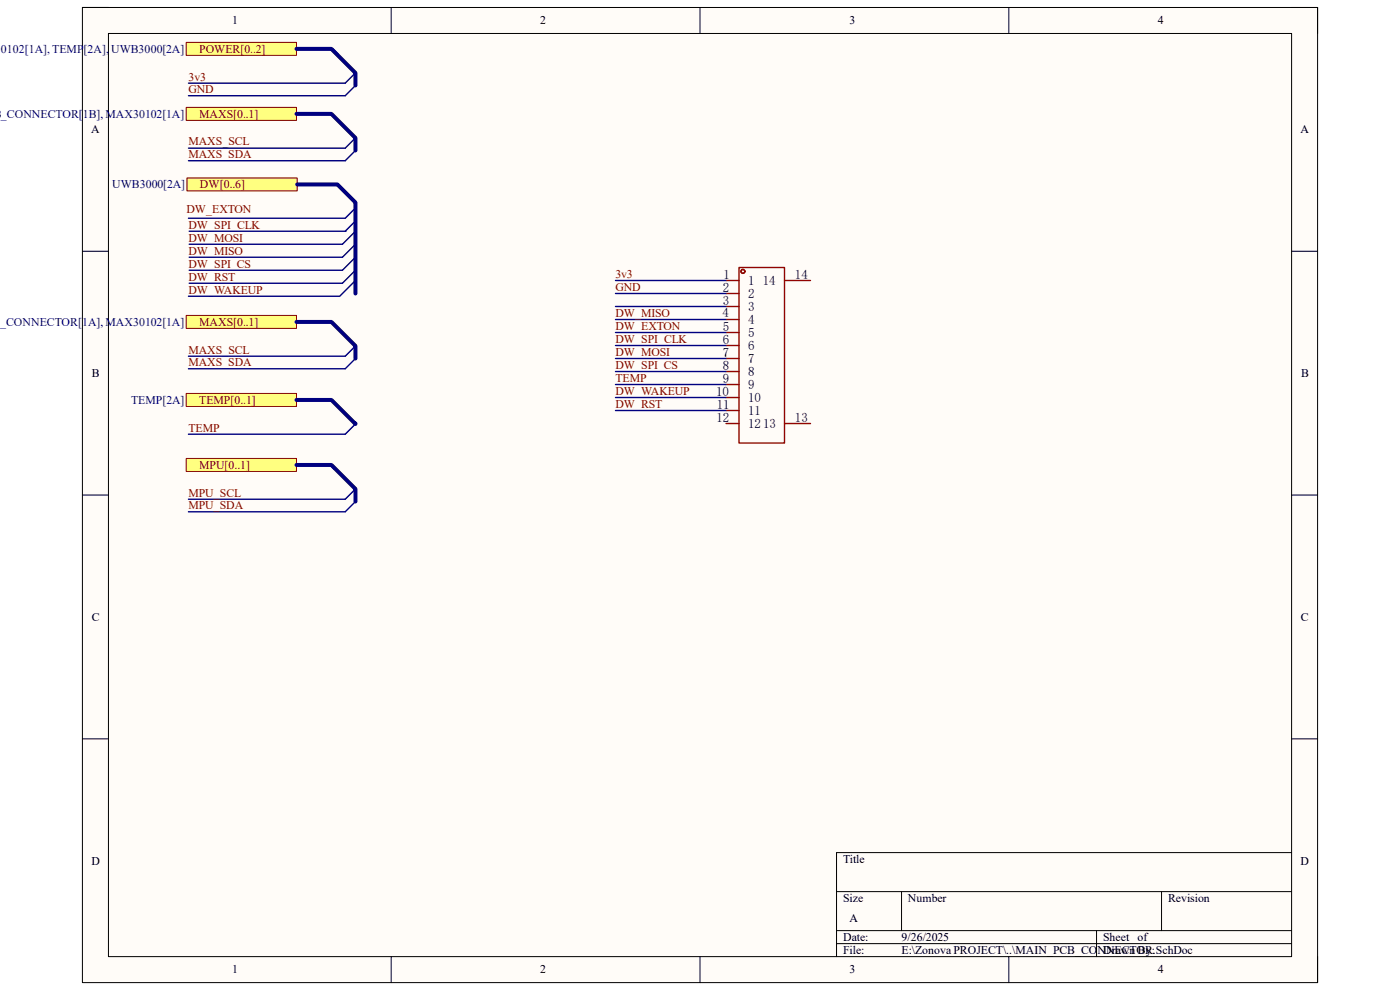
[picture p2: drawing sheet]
<svg xmlns="http://www.w3.org/2000/svg" width="297mm" height="210mm" viewBox="0 0 297 210" stroke-linecap="round" stroke-linejoin="round" font-family="sans-serif">
<path d="M17.5 1.6h262v206.8h-262z" fill-rule="evenodd" fill="#fffcf8"/>
<path d="M17.5 1.6h262v206.8h-262z" fill="none" stroke="#000" stroke-width=".21"/>
<path d="M23 7.1h251v195.8h-251z" fill-rule="evenodd" fill="#fffcf8"/>
<g fill="none" stroke="#000" stroke-width=".21">
<path d="M17.5 1.6h5.5M23 7.1h251v195.8h-251zM83 1.6v5.5M148.5 1.6v5.5M214 1.6v5.5M274 1.6h5.5v5.5M17.5 53.3h5.5M274 53.3h5.5M17.5 105h5.5M274 105h5.5M17.5 156.7h5.5M274 156.7h5.5"/>
<path d="M177.5 189.1h96.5M177.5 197.4h96.5M191.3 189.1v8.3M232.6 197.4v5.5M246.4 189.1v8.3M274 180.9h-96.5v22M83 202.9v5.5M148.5 202.9v5.5M177.5 200.2h96.5M214 202.9v5.5M279.5 202.9v5.5"/>
</g>
<path d="M39.5 9h23.4v2.7h-23.4z" fill-rule="evenodd" fill="#ffff80"/>
<path d="M39.5 9h23.4v2.7h-23.4z" fill="none" stroke="#800000" stroke-width=".21"/>
<path d="M75.4 15.5l-2.2 2.1M75.4 18.1l-2.2 2.2" fill="none" stroke="#000080" stroke-width=".3"/>
<path d="M39.5 22.8h23.4v2.7h-23.4z" fill-rule="evenodd" fill="#ffff80"/>
<path d="M39.5 22.8h23.4v2.7h-23.4z" fill="none" stroke="#800000" stroke-width=".21"/>
<path d="M75.4 29.3l-2.2 2.1M75.4 31.9l-2.2 2.2" fill="none" stroke="#000080" stroke-width=".3"/>
<path d="M39.7 37.7h23.4v2.8h-23.4z" fill-rule="evenodd" fill="#ffff80"/>
<path d="M39.7 37.7h23.4v2.8h-23.4z" fill="none" stroke="#800000" stroke-width=".21"/>
<path d="M75.4 44.1l-2.2 2.2M75.4 46.9l-2.2 2.2M75.4 49.1l-2.8 2.7M75.4 51.8l-2.8 2.8M75.4 54.6l-2.8 2.7M75.4 57.3l-2.8 2.8M75.4 59.5l-2.8 2.8" fill="none" stroke="#000080" stroke-width=".3"/>
<path d="M39.5 66.9h23.4v2.8h-23.4z" fill-rule="evenodd" fill="#ffff80"/>
<path d="M39.5 66.9h23.4v2.8h-23.4z" fill="none" stroke="#800000" stroke-width=".21"/>
<path d="M75.4 73.4l-2.2 2.2M75.4 76.1l-2.2 2.1" fill="none" stroke="#000080" stroke-width=".3"/>
<path d="M39.5 83.5h23.4v2.7h-23.4z" fill-rule="evenodd" fill="#ffff80"/>
<path d="M39.5 83.5h23.4v2.7h-23.4z" fill="none" stroke="#800000" stroke-width=".21"/>
<g fill="none" stroke="#000080" stroke-width=".3">
<path d="M73.2 17.6h-33.2M40 20.3h33.2M40 31.4h33.2M73.2 34.1h-33.2M40 46.3h33.2M40.1 49.1h33.3M40.1 51.8h32.5M40.1 54.6h32.5M40.1 57.3h32.5M40 75.6h33.2M40.1 60.1h32.5M72.6 62.3l-.5 .5h-32.1"/>
<path d="M73.2 78.2h-33.2M75.4 89.9l-2.2 2.2h-33.2"/>
</g>
<path d="M62.9 10.4h7.4l5.1 5.1v2.6M62.9 24.2h7.4l5.1 5.1v2.6M63.1 39.1h8.5l3.8 3.9v19.3M62.9 68.3h7.4l5.1 5.1v2.7M62.9 84.8h7.4l5.1 5" fill="none" stroke="#000080" stroke-width=".85"/>
<path d="M39.5 97.3h23.4v2.7h-23.4z" fill-rule="evenodd" fill="#ffff80"/>
<path d="M39.5 97.3h23.4v2.7h-23.4z" fill="none" stroke="#800000" stroke-width=".21"/>
<g fill="none" stroke="#000080" stroke-width=".3">
<path d="M130.6 59.5h23.4M130.6 65h23.4M130.6 62.3h23.4M130.6 70.5h23.4M130.6 67.8h23.4M130.6 73.3h23.4M130.6 76.1h23.4M130.6 78.8h23.4M130.6 81.6h23.4M130.6 84.3h23.4M130.6 87.1h23.4M75.4 103.7l-2.2 2.2h-33.2"/>
<path d="M75.4 106.4l-2.2 2.2h-33.2"/>
</g>
<path d="M62.9 98.6h7.4l5.1 5.1v2.7" fill="none" stroke="#000080" stroke-width=".85"/>
<g fill="none" stroke="#a00000" stroke-width=".3">
<path d="M156.8 56.7h9.6v37.3h-9.6z"/>
<circle cx="157.6" cy="57.6" r=".41"/>
</g>
<g fill="none" stroke="#800" stroke-width=".3">
<path d="M154 59.5h2.8M166.4 59.5h5.5M154 62.3h2.8M154 65h2.8M154 67.8h2.8M154 70.5h2.8M154 73.3h2.8M154 76.1h2.8M154 78.8h2.8M154 81.6h2.8M154 84.3h2.8M154 87.1h2.8"/>
<path d="M154 89.8h2.8M166.4 89.8h5.5"/>
</g>
<g font-size="2.8">
<text x="153.5" y="59.1">1</text>
<text x="168.7" y="59.1">14</text>
<text x="153.4" y="61.8">2</text>
<text x="153.4" y="64.6">3</text>
<text x="158.7" y="60.5">1</text>
<text x="158.7" y="63.2">2</text>
<text x="158.7" y="66">3</text>
<text x="161.8" y="60.5">14</text>
<text x="153.3" y="67.4">4</text>
<text x="153.4" y="70.1">5</text>
<text x="158.7" y="68.7">4</text>
<text x="158.7" y="71.5">5</text>
<text x="153.3" y="72.9">6</text>
<text x="153.3" y="75.6">7</text>
<text x="158.7" y="74.3">6</text>
<text x="158.7" y="77">7</text>
<text x="151.9" y="83.9">10</text>
<text x="153.3" y="78.4">8</text>
<text x="153.3" y="81.2">9</text>
<text x="158.7" y="79.8">8</text>
<text x="158.7" y="82.5">9</text>
<text x="152" y="89.5">12</text>
<text x="152.1" y="86.7">11</text>
<text x="158.7" y="85.3">10</text>
<text x="158.7" y="88.1">11</text>
<text x="168.7" y="89.5">13</text>
<text x="158.7" y="90.8">12</text>
<text x="161.9" y="90.8">13</text>
</g>
<g font-size="2.5">
<text x="49.3" y="5.2">1</text>
<text x="114.6" y="5.2">2</text>
<text x="180.2" y="5.2">3</text>
<text x="245.6" y="5.2">4</text>
<text x="19.3" y="28.3">A</text>
<text x="275.9" y="28.3">A</text>
<text x="19.5" y="80">B</text>
<text x="276" y="80">B</text>
<text x="19.5" y="131.7">C</text>
<text x="276" y="131.7">C</text>
<text x="19.4" y="183.4">D</text>
<text x="178.9" y="183">Title</text>
<text x="275.9" y="183.4">D</text>
<text x="178.9" y="191.3">Size</text>
<text x="192.6" y="191.3">Number</text>
<text x="247.8" y="191.3">Revision</text>
<text x="180.2" y="195.5">A</text>
<text x="178.9" y="199.6">Date:</text>
<text x="178.9" y="202.4">File:</text>
<text x="191.3" y="199.6">9/26/2025</text>
<text x="191.3" y="202.4">E:\Zonova PROJECT\..\MAIN_PCB_CONNECTOR.SchDoc</text>
<text x="234" y="202.4">Drawn By:</text>
<text x="234" y="199.6">Sheet</text>
<text x="241.4" y="199.6">of</text>
<text x="49.3" y="206.5">1</text>
<text x="114.6" y="206.5">2</text>
<text x="180.2" y="206.5">3</text>
<text x="245.6" y="206.5">4</text>
</g>
<g font-size="2.5" fill="#000080">
<text x=".2" y="11.2">0102[1A], TEMP[2A], UWB3000[2A]</text>
<text x=".2" y="25">_CONNECTOR[1B], MAX30102[1A]</text>
<text x="23.8" y="40">UWB3000[2A]</text>
<text x="0" y="69.1">_CONNECTOR[1A], MAX30102[1A]</text>
<text x="27.8" y="85.7">TEMP[2A]</text>
</g>
<g font-size="2.5" fill="#800000">
<text x="42.2" y="11.2">POWER[0..2]</text>
<text x="40" y="17.2">3v3</text>
<text x="40" y="19.7">GND</text>
<text x="42.2" y="25">MAXS[0..1]</text>
<text x="40" y="30.9">MAXS_SCL</text>
<text x="40" y="33.5">MAXS_SDA</text>
<text x="42.4" y="40">DW[0..6]</text>
<text x="39.5" y="45.2">DW_EXTON</text>
<text x="40" y="48.5">DW_SPI_CLK</text>
<text x="40" y="51.3">DW_MOSI</text>
<text x="40" y="54">DW_MISO</text>
<text x="40" y="56.8">DW_SPI_CS</text>
<text x="40" y="59.5">DW_RST</text>
<text x="130.6" y="58.9">3v3</text>
<text x="40" y="62.3">DW_WAKEUP</text>
<text x="130.6" y="61.7">GND</text>
<text x="42.2" y="69.1">MAXS[0..1]</text>
<text x="130.6" y="70">DW_EXTON</text>
<text x="130.6" y="67.2">DW_MISO</text>
<text x="40" y="75">MAXS_SCL</text>
<text x="40" y="77.7">MAXS_SDA</text>
<text x="130.6" y="72.7">DW_SPI_CLK</text>
<text x="130.6" y="75.5">DW_MOSI</text>
<text x="130.6" y="78.3">DW_SPI_CS</text>
<text x="130.6" y="83.8">DW_WAKEUP</text>
<text x="130.6" y="81">TEMP</text>
<text x="42.2" y="85.7">TEMP[0..1]</text>
<text x="130.6" y="86.5">DW_RST</text>
<text x="40" y="91.6">TEMP</text>
<text x="42.2" y="99.4">MPU[0..1]</text>
<text x="40" y="105.4">MPU_SCL</text>
<text x="40" y="108">MPU_SDA</text>
</g>
</svg>
